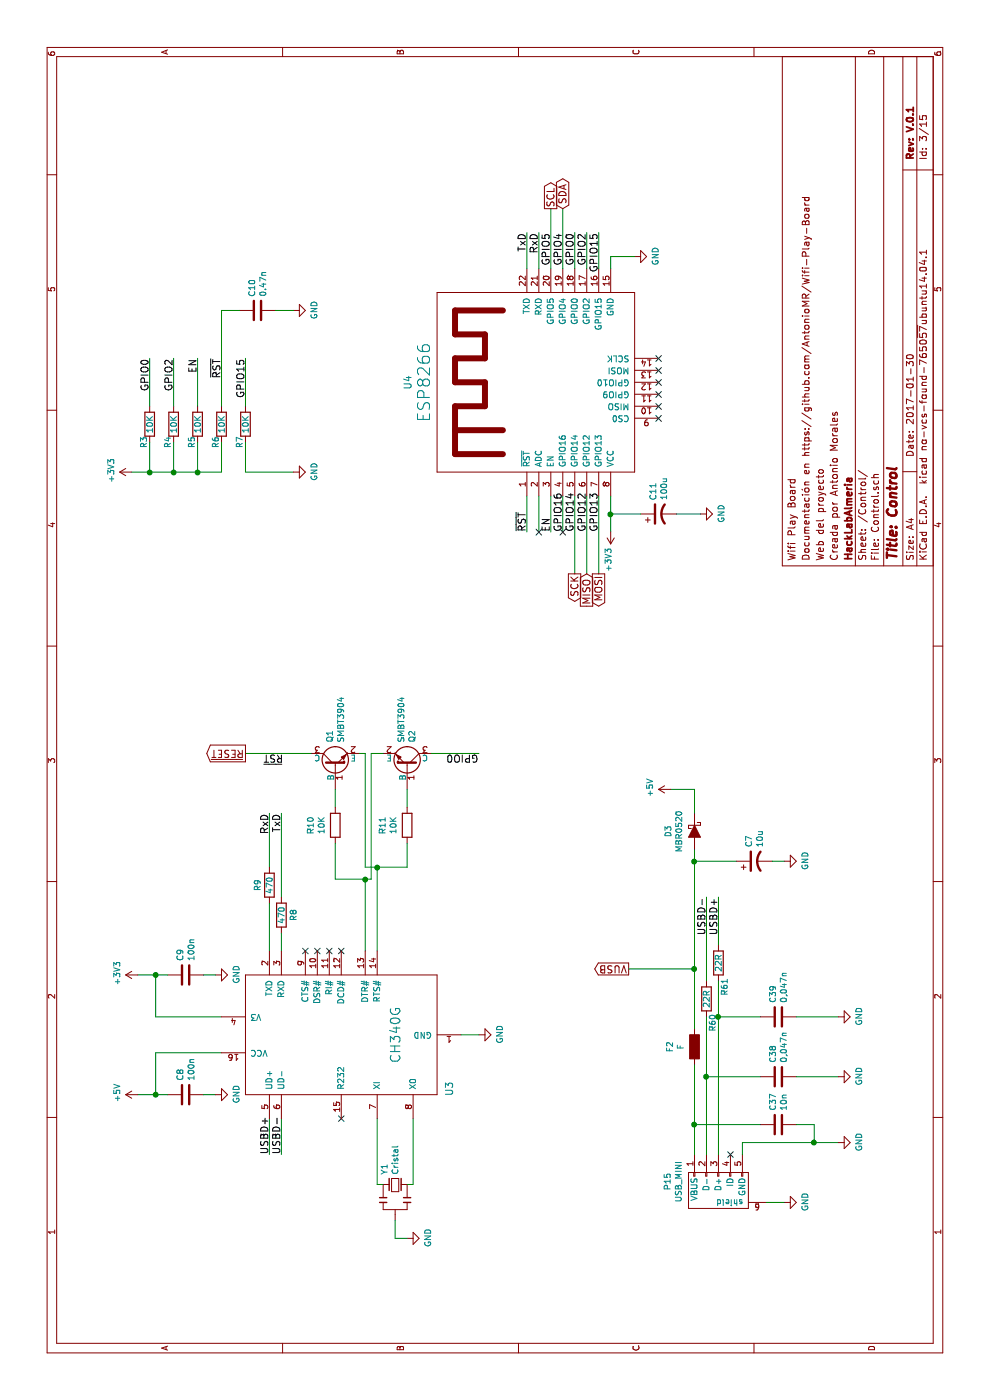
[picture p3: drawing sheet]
EESchema Schematic File Version 2
LIBS:power
LIBS:device
LIBS:transistors
LIBS:conn
LIBS:linear
LIBS:regul
LIBS:74xx
LIBS:cmos4000
LIBS:adc-dac
LIBS:memory
LIBS:xilinx
LIBS:microcontrollers
LIBS:dsp
LIBS:microchip
LIBS:analog_switches
LIBS:motorola
LIBS:texas
LIBS:intel
LIBS:audio
LIBS:interface
LIBS:digital-audio
LIBS:philips
LIBS:display
LIBS:cypress
LIBS:siliconi
LIBS:opto
LIBS:atmel
LIBS:contrib
LIBS:valves
LIBS:Interfaces
LIBS:Microcontroladores
LIBS:connector
LIBS:Pasivos
LIBS:matriz_led
LIBS:Sensores
LIBS:Reles
LIBS:Reguladores
LIBS:Transistores
LIBS:Wifi_PB-cache
EELAYER 26 0
EELAYER END
$Descr A4 11693 8268
encoding utf-8
Sheet 3 15
Title "Control"
Date "2017-01-30"
Rev "V.0.1"
Comp "HackLabAlmeria"
Comment1 "Creada por Antonio Morales"
Comment2 "Web del proyecto "
Comment3 "Documentación en https://github.com/AntonioMR/Wifi-Play-Board"
Comment4 "Wifi Play Board"
$EndDescr
$Comp
L ESP8266 U4
U 1 1
P 7750 5300
F 0 "U4" H 8500 7197 60  0000 C CNN
F 1 "ESP8266" H 8500 7061 100 0000 C CNN
F 2 "esp:ESP-12E" H 7750 5300 60  0001 C CNN
F 3 "" H 7750 5300 60  0001 C CNN
	1    7750 5300
	1    0    0    -1  
$EndComp
$Comp
L CP1 C7
U 1 1
P 4500 6300
F 0 "C7" H 4615 6346 50  0000 L CNN
F 1 "10u" H 4615 6255 50  0000 L CNN
F 2 "Capacitors_SMD:C_1206" H 4500 6300 50  0001 C CNN
F 3 "" H 4500 6300 50  0000 C CNN
F 4 "SAMSUNG" H 7000 1050 60  0001 C CNN "Fabricante"
F 5 "CL31B103KBCNNNC" H 7000 1050 60  0001 C CNN "Ref"
F 6 "~" H 7000 1050 60  0001 C CNN "Potencia"
F 7 "~" H 7000 1050 60  0001 C CNN "Tolerancia"
F 8 "TME" H 7000 1050 60  0001 C CNN "Provedor"
F 9 "CL31B103KBCNNNC" H 7000 1050 60  0001 C CNN "Ref_Proveedor"
	1    4500 6300
	1    0    0    -1  
$EndComp
$Comp
L C C8
U 1 1
P 2550 1550
F 0 "C8" H 2665 1596 50  0000 L CNN
F 1 "100n" H 2665 1505 50  0000 L CNN
F 2 "Capacitors_SMD:C_0805" H 2588 1400 50  0001 C CNN
F 3 "" H 2550 1550 50  0000 C CNN
F 4 "SAMSUNG" H 7000 1050 60  0001 C CNN "Fabricante"
F 5 "CL21B104KBCNNNC" H 7000 1050 60  0001 C CNN "Ref"
F 6 "~" H 7000 1050 60  0001 C CNN "Potencia"
F 7 "~" H 7000 1050 60  0001 C CNN "Tolerancia"
F 8 "TME" H 7000 1050 60  0001 C CNN "Provedor"
F 9 "CL21B104KBCNNNC" H 7000 1050 60  0001 C CNN "Ref_Proveedor"
	1    2550 1550
	1    0    0    -1  
$EndComp
$Comp
L C C9
U 1 1
P 3550 1550
F 0 "C9" H 3665 1596 50  0000 L CNN
F 1 "100n" H 3665 1505 50  0000 L CNN
F 2 "Capacitors_SMD:C_0805" H 3588 1400 50  0001 C CNN
F 3 "" H 3550 1550 50  0000 C CNN
F 4 "SAMSUNG" H 7000 1050 60  0001 C CNN "Fabricante"
F 5 "CL21B104KBCNNNC" H 7000 1050 60  0001 C CNN "Ref"
F 6 "~" H 7000 1050 60  0001 C CNN "Potencia"
F 7 "~" H 7000 1050 60  0001 C CNN "Tolerancia"
F 8 "TME" H 7000 1050 60  0001 C CNN "Provedor"
F 9 "CL21B104KBCNNNC" H 7000 1050 60  0001 C CNN "Ref_Proveedor"
	1    3550 1550
	1    0    0    -1  
$EndComp
Wire Wire Line
	4500 5800 4500 6150
Wire Wire Line
	2550 1300 2900 1300
Wire Wire Line
	2900 1300 2900 1850
Wire Wire Line
	2550 1150 2550 1400
Wire Wire Line
	3550 1150 3550 1400
Wire Wire Line
	3550 1300 3200 1300
Wire Wire Line
	3200 1300 3200 1850
Wire Wire Line
	4450 2250 4900 2250
Text Label 4900 2250 2    60   ~ 0
RxD
Wire Wire Line
	4200 2350 4900 2350
Text Label 4900 2350 2    60   ~ 0
TxD
Wire Wire Line
	2350 2250 2050 2250
Text Label 2050 2250 0    60   ~ 0
USBD+
Wire Wire Line
	2350 2350 2050 2350
Text Label 2050 2350 0    60   ~ 0
USBD-
$Comp
L GND #PWR023
U 1 1
P 1350 3400
F 0 "#PWR023" H 1350 3150 50  0001 C CNN
F 1 "GND" H 1355 3227 50  0000 C CNN
F 2 "" H 1350 3400 50  0000 C CNN
F 3 "" H 1350 3400 50  0000 C CNN
	1    1350 3400
	1    0    0    -1  
$EndComp
Wire Wire Line
	9750 4400 9450 4400
Wire Wire Line
	9750 4500 9450 4500
Wire Wire Line
	9950 4600 9450 4600
Wire Wire Line
	9450 4700 9950 4700
Wire Wire Line
	9750 4800 9450 4800
Wire Wire Line
	9750 4900 9450 4900
Wire Wire Line
	9750 5000 9450 5000
Wire Wire Line
	6900 5000 7550 5000
Wire Wire Line
	6900 4900 7550 4900
Wire Wire Line
	6900 4800 7550 4800
Wire Wire Line
	7250 4700 7550 4700
Wire Wire Line
	7250 4600 7550 4600
Wire Wire Line
	7250 4500 7550 4500
Wire Wire Line
	7250 4400 7550 4400
$Comp
L CP1 C11
U 1 1
P 7400 5500
F 0 "C11" H 7515 5546 50  0000 L CNN
F 1 "100u" H 7515 5455 50  0000 L CNN
F 2 "Capacitors_SMD:C_1210" H 7400 5500 50  0001 C CNN
F 3 "" H 7400 5500 50  0000 C CNN
F 4 "SAMSUNG" H 4350 1650 60  0001 C CNN "Fabricante"
F 5 "CL31A107MQHNNNE" H 4350 1650 60  0001 C CNN "Ref"
F 6 "~" H 4350 1650 60  0001 C CNN "Potencia"
F 7 "~" H 4350 1650 60  0001 C CNN "Tolerancia"
F 8 "TME" H 4350 1650 60  0001 C CNN "Provedor"
F 9 "CL31A107MQHNNNE" H 4350 1650 60  0001 C CNN "Ref_Proveedor"
	1    7400 5500
	1    0    0    -1  
$EndComp
$Comp
L GND #PWR024
U 1 1
P 9550 5300
F 0 "#PWR024" H 9550 5050 50  0001 C CNN
F 1 "GND" H 9555 5127 50  0000 C CNN
F 2 "" H 9550 5300 50  0000 C CNN
F 3 "" H 9550 5300 50  0000 C CNN
	1    9550 5300
	1    0    0    -1  
$EndComp
Wire Wire Line
	9550 5300 9550 5100
Wire Wire Line
	9550 5100 9450 5100
$Comp
L GND #PWR025
U 1 1
P 7400 5850
F 0 "#PWR025" H 7400 5600 50  0001 C CNN
F 1 "GND" H 7405 5677 50  0000 C CNN
F 2 "" H 7400 5850 50  0000 C CNN
F 3 "" H 7400 5850 50  0000 C CNN
	1    7400 5850
	1    0    0    -1  
$EndComp
Wire Wire Line
	7400 5850 7400 5650
Wire Wire Line
	7400 5350 7400 5100
Wire Wire Line
	7250 5100 7550 5100
$Comp
L +3V3 #PWR026
U 1 1
P 7250 5100
F 0 "#PWR026" H 7250 4950 50  0001 C CNN
F 1 "+3V3" V 7265 5228 50  0000 L CNN
F 2 "" H 7250 5100 50  0000 C CNN
F 3 "" H 7250 5100 50  0000 C CNN
	1    7250 5100
	0    -1   -1   0   
$EndComp
Connection ~ 7400 5100
$Comp
L +5V #PWR027
U 1 1
P 2550 1150
F 0 "#PWR027" H 2550 1000 50  0001 C CNN
F 1 "+5V" H 2565 1323 50  0000 C CNN
F 2 "" H 2550 1150 50  0000 C CNN
F 3 "" H 2550 1150 50  0000 C CNN
	1    2550 1150
	1    0    0    -1  
$EndComp
$Comp
L GND #PWR028
U 1 1
P 4500 6550
F 0 "#PWR028" H 4500 6300 50  0001 C CNN
F 1 "GND" H 4505 6377 50  0000 C CNN
F 2 "" H 4500 6550 50  0000 C CNN
F 3 "" H 4500 6550 50  0000 C CNN
	1    4500 6550
	1    0    0    -1  
$EndComp
Wire Wire Line
	4500 6550 4500 6450
Wire Wire Line
	2550 1700 2550 1800
$Comp
L GND #PWR029
U 1 1
P 2550 1800
F 0 "#PWR029" H 2550 1550 50  0001 C CNN
F 1 "GND" H 2555 1627 50  0000 C CNN
F 2 "" H 2550 1800 50  0000 C CNN
F 3 "" H 2550 1800 50  0000 C CNN
	1    2550 1800
	1    0    0    -1  
$EndComp
$Comp
L GND #PWR030
U 1 1
P 3050 4000
F 0 "#PWR030" H 3050 3750 50  0001 C CNN
F 1 "GND" H 3055 3827 50  0000 C CNN
F 2 "" H 3050 4000 50  0000 C CNN
F 3 "" H 3050 4000 50  0000 C CNN
	1    3050 4000
	1    0    0    -1  
$EndComp
Wire Wire Line
	3050 4000 3050 3850
$Comp
L +3V3 #PWR031
U 1 1
P 7750 1100
F 0 "#PWR031" H 7750 950 50  0001 C CNN
F 1 "+3V3" H 7765 1273 50  0000 C CNN
F 2 "" H 7750 1100 50  0000 C CNN
F 3 "" H 7750 1100 50  0000 C CNN
	1    7750 1100
	1    0    0    -1  
$EndComp
$Comp
L R R3
U 1 1
P 8150 1250
F 0 "R3" V 8100 1100 50  0000 C CNN
F 1 "10K" V 8150 1250 50  0000 C CNN
F 2 "Resistencias:R_0805" V 8080 1250 50  0001 C CNN
F 3 "" H 8150 1250 50  0000 C CNN
F 4 "VISHAY" H 4350 1650 60  0001 C CNN "Fabricante"
F 5 "CRCW080510K0FKEA" H 4350 1650 60  0001 C CNN "Ref"
F 6 "1/8W" H 4350 1650 60  0001 C CNN "Potencia"
F 7 "1%" H 4350 1650 60  0001 C CNN "Tolerancia"
F 8 "TME" H 4350 1650 60  0001 C CNN "Provedor"
F 9 "CRCW080510K0FKEA" H 4350 1650 60  0001 C CNN "Ref_Proveedor"
	1    8150 1250
	0    1    1    0   
$EndComp
$Comp
L R R4
U 1 1
P 8150 1450
F 0 "R4" V 8100 1300 50  0000 C CNN
F 1 "10K" V 8150 1450 50  0000 C CNN
F 2 "Resistencias:R_0805" V 8080 1450 50  0001 C CNN
F 3 "" H 8150 1450 50  0000 C CNN
F 4 "VISHAY" H 4350 1650 60  0001 C CNN "Fabricante"
F 5 "CRCW080510K0FKEA" H 4350 1650 60  0001 C CNN "Ref"
F 6 "1/8W" H 4350 1650 60  0001 C CNN "Potencia"
F 7 "1%" H 4350 1650 60  0001 C CNN "Tolerancia"
F 8 "TME" H 4350 1650 60  0001 C CNN "Provedor"
F 9 "CRCW080510K0FKEA" H 4350 1650 60  0001 C CNN "Ref_Proveedor"
	1    8150 1450
	0    1    1    0   
$EndComp
$Comp
L R R5
U 1 1
P 8150 1650
F 0 "R5" V 8100 1500 50  0000 C CNN
F 1 "10K" V 8150 1650 50  0000 C CNN
F 2 "Resistencias:R_0805" V 8080 1650 50  0001 C CNN
F 3 "" H 8150 1650 50  0000 C CNN
F 4 "VISHAY" H 4350 1650 60  0001 C CNN "Fabricante"
F 5 "CRCW080510K0FKEA" H 4350 1650 60  0001 C CNN "Ref"
F 6 "1/8W" H 4350 1650 60  0001 C CNN "Potencia"
F 7 "1%" H 4350 1650 60  0001 C CNN "Tolerancia"
F 8 "TME" H 4350 1650 60  0001 C CNN "Provedor"
F 9 "CRCW080510K0FKEA" H 4350 1650 60  0001 C CNN "Ref_Proveedor"
	1    8150 1650
	0    1    1    0   
$EndComp
$Comp
L R R6
U 1 1
P 8150 1850
F 0 "R6" V 8100 1700 50  0000 C CNN
F 1 "10K" V 8150 1850 50  0000 C CNN
F 2 "Resistencias:R_0805" V 8080 1850 50  0001 C CNN
F 3 "" H 8150 1850 50  0000 C CNN
F 4 "VISHAY" H 4350 1650 60  0001 C CNN "Fabricante"
F 5 "CRCW080510K0FKEA" H 4350 1650 60  0001 C CNN "Ref"
F 6 "1/8W" H 4350 1650 60  0001 C CNN "Potencia"
F 7 "1%" H 4350 1650 60  0001 C CNN "Tolerancia"
F 8 "TME" H 4350 1650 60  0001 C CNN "Provedor"
F 9 "CRCW080510K0FKEA" H 4350 1650 60  0001 C CNN "Ref_Proveedor"
	1    8150 1850
	0    1    1    0   
$EndComp
$Comp
L R R7
U 1 1
P 8150 2050
F 0 "R7" V 8100 1900 50  0000 C CNN
F 1 "10K" V 8150 2050 50  0000 C CNN
F 2 "Resistencias:R_0805" V 8080 2050 50  0001 C CNN
F 3 "" H 8150 2050 50  0000 C CNN
F 4 "VISHAY" H 4350 1650 60  0001 C CNN "Fabricante"
F 5 "CRCW080510K0FKEA" H 4350 1650 60  0001 C CNN "Ref"
F 6 "1/8W" H 4350 1650 60  0001 C CNN "Potencia"
F 7 "1%" H 4350 1650 60  0001 C CNN "Tolerancia"
F 8 "TME" H 4350 1650 60  0001 C CNN "Provedor"
F 9 "CRCW080510K0FKEA" H 4350 1650 60  0001 C CNN "Ref_Proveedor"
	1    8150 2050
	0    1    1    0   
$EndComp
Wire Wire Line
	7750 1850 8000 1850
Wire Wire Line
	7750 1100 7750 1850
Wire Wire Line
	7750 1250 8000 1250
Connection ~ 7750 1250
Wire Wire Line
	8000 1450 7750 1450
Connection ~ 7750 1450
Wire Wire Line
	7750 1650 8000 1650
Connection ~ 7750 1650
Wire Wire Line
	8700 1250 8300 1250
Wire Wire Line
	8300 1450 8700 1450
Wire Wire Line
	8300 1650 8700 1650
Wire Wire Line
	8300 1850 9100 1850
Wire Wire Line
	8300 2050 8700 2050
Wire Wire Line
	8000 2050 7750 2050
Wire Wire Line
	7750 2050 7750 2450
$Comp
L GND #PWR032
U 1 1
P 7750 2450
F 0 "#PWR032" H 7750 2200 50  0001 C CNN
F 1 "GND" H 7755 2277 50  0000 C CNN
F 2 "" H 7750 2450 50  0000 C CNN
F 3 "" H 7750 2450 50  0000 C CNN
	1    7750 2450
	1    0    0    -1  
$EndComp
Text Label 8700 1250 2    60   ~ 0
GPIO0
$Comp
L BC849 Q1
U 1 1
P 5300 2800
F 0 "Q1" H 5491 2846 50  0000 L CNN
F 1 "SMBT3904" H 5491 2755 50  0000 L CNN
F 2 "TO_SOT_Packages_SMD:SOT-23" H 5491 2709 50  0001 L CIN
F 3 "http://www.tme.eu/es/Document/8d2056bc00a948a3e5aafff5d125a908/SMBT3904E6327.pdf" H 5491 2709 50  0001 L CNN
F 4 "INFINEON TECHNOLOGIES" H 5300 2800 60  0001 C CNN "Fabricante"
F 5 "SMBT3904E6327" H 5300 2800 60  0001 C CNN "Ref"
F 6 "~" H 5300 2800 60  0001 C CNN "Potencia"
F 7 "~" H 5300 2800 60  0001 C CNN "Tolerancia"
F 8 "tme" H 5300 2800 60  0001 C CNN "Provedor"
F 9 "SMBT3904E6327" H 5300 2800 60  0001 C CNN "Ref_Proveedor"
	1    5300 2800
	1    0    0    -1  
$EndComp
$Comp
L BC849 Q2
U 1 1
P 5300 3400
F 0 "Q2" H 5491 3446 50  0000 L CNN
F 1 "SMBT3904" H 5491 3355 50  0000 L CNN
F 2 "TO_SOT_Packages_SMD:SOT-23" H 5491 3309 50  0001 L CIN
F 3 "http://www.tme.eu/es/Document/8d2056bc00a948a3e5aafff5d125a908/SMBT3904E6327.pdf" H 5491 3309 50  0001 L CNN
F 4 "INFINEON TECHNOLOGIES" H 5300 3400 60  0001 C CNN "Fabricante"
F 5 "SMBT3904E6327" H 5300 3400 60  0001 C CNN "Ref"
F 6 "~" H 5300 3400 60  0001 C CNN "Potencia"
F 7 "~" H 5300 3400 60  0001 C CNN "Tolerancia"
F 8 "tme" H 5300 3400 60  0001 C CNN "Provedor"
F 9 "SMBT3904E6327" H 5300 3400 60  0001 C CNN "Ref_Proveedor"
	1    5300 3400
	1    0    0    1   
$EndComp
Wire Wire Line
	5400 3100 5400 3200
Wire Wire Line
	4350 3100 5400 3100
Wire Wire Line
	4950 2800 5100 2800
Wire Wire Line
	5400 3050 5400 3000
Wire Wire Line
	4450 3050 5400 3050
Wire Wire Line
	4950 3400 5100 3400
$Comp
L R R10
U 1 1
P 4800 2800
F 0 "R10" V 4593 2800 50  0000 C CNN
F 1 "10K" V 4684 2800 50  0000 C CNN
F 2 "Resistencias:R_0805" V 4730 2800 50  0001 C CNN
F 3 "" H 4800 2800 50  0000 C CNN
F 4 "VISHAY" H 4350 1650 60  0001 C CNN "Fabricante"
F 5 "CRCW080510K0FKEA" H 4350 1650 60  0001 C CNN "Ref"
F 6 "1/8W" H 4350 1650 60  0001 C CNN "Potencia"
F 7 "1%" H 4350 1650 60  0001 C CNN "Tolerancia"
F 8 "TME" H 4350 1650 60  0001 C CNN "Provedor"
F 9 "CRCW080510K0FKEA" H 4350 1650 60  0001 C CNN "Ref_Proveedor"
	1    4800 2800
	0    1    1    0   
$EndComp
$Comp
L R R11
U 1 1
P 4800 3400
F 0 "R11" V 4593 3400 50  0000 C CNN
F 1 "10K" V 4684 3400 50  0000 C CNN
F 2 "Resistencias:R_0805" V 4730 3400 50  0001 C CNN
F 3 "" H 4800 3400 50  0000 C CNN
F 4 "VISHAY" H 4350 1650 60  0001 C CNN "Fabricante"
F 5 "CRCW080510K0FKEA" H 4350 1650 60  0001 C CNN "Ref"
F 6 "1/8W" H 4350 1650 60  0001 C CNN "Potencia"
F 7 "1%" H 4350 1650 60  0001 C CNN "Tolerancia"
F 8 "TME" H 4350 1650 60  0001 C CNN "Provedor"
F 9 "CRCW080510K0FKEA" H 4350 1650 60  0001 C CNN "Ref_Proveedor"
	1    4800 3400
	0    1    1    0   
$EndComp
Wire Wire Line
	4450 3050 4450 3400
Wire Wire Line
	4450 3400 4650 3400
Wire Wire Line
	4350 2800 4350 3100
Wire Wire Line
	4350 2800 4650 2800
Wire Wire Line
	5400 2050 5400 2600
Wire Wire Line
	5400 3600 5400 4000
Wire Wire Line
	3750 3050 4350 3050
Connection ~ 4350 3050
Wire Wire Line
	3750 3150 4450 3150
Connection ~ 4450 3150
Text Label 5400 2200 3    60   ~ 0
~RST
Text Label 9750 4900 2    60   ~ 0
GPIO2
Text Label 5400 4000 1    60   ~ 0
GPIO0
NoConn ~ 3750 2550
NoConn ~ 3750 2650
NoConn ~ 3750 2750
NoConn ~ 3750 2850
NoConn ~ 2350 2850
Text Label 8700 1450 2    60   ~ 0
GPIO2
Text Label 8700 1650 2    60   ~ 0
EN
$Comp
L C C10
U 1 1
P 9100 2150
F 0 "C10" H 9215 2196 50  0000 L CNN
F 1 "0.47n" H 9215 2105 50  0000 L CNN
F 2 "Capacitors_SMD:C_0805" H 9138 2000 50  0001 C CNN
F 3 "" H 9100 2150 50  0000 C CNN
F 4 "SAMSUNG" H 9100 2150 60  0001 C CNN "Fabricante"
F 5 "CL21B471KBANNND" H 9100 2150 60  0001 C CNN "Ref"
F 6 "~" H 9100 2150 60  0001 C CNN "Potencia"
F 7 "~" H 9100 2150 60  0001 C CNN "Tolerancia"
F 8 "TME" H 9100 2150 60  0001 C CNN "Provedor"
F 9 "CL21B471KBANNND" H 9100 2150 60  0001 C CNN "Ref_Proveedor"
	1    9100 2150
	1    0    0    -1  
$EndComp
Wire Wire Line
	9100 1850 9100 2000
Text Label 8700 1850 2    60   ~ 0
~RST
Text Label 7250 4400 0    60   ~ 0
~RST
Text Label 7250 4600 0    60   ~ 0
EN
Text Label 7250 4700 0    60   ~ 0
GPIO16
Text Label 7250 4800 0    60   ~ 0
GPIO14
Text Label 7250 4900 0    60   ~ 0
GPIO12
Text Label 7250 5000 0    60   ~ 0
GPIO13
Text Label 9750 5000 2    60   ~ 0
GPIO15
Text Label 9750 4800 2    60   ~ 0
GPIO0
Text Label 9750 4700 2    60   ~ 0
GPIO4
Text Label 9750 4600 2    60   ~ 0
GPIO5
Text Label 9750 4500 2    60   ~ 0
RxD
Text Label 9750 4400 2    60   ~ 0
TxD
Text Label 8700 2050 2    60   ~ 0
GPIO15
$Comp
L R R9
U 1 1
P 4300 2250
F 0 "R9" V 4200 2250 50  0000 C CNN
F 1 "470" V 4300 2250 50  0000 C CNN
F 2 "Resistencias:R_0805" V 4230 2250 50  0001 C CNN
F 3 "" H 4300 2250 50  0000 C CNN
F 4 "YAGEO" H 3100 2450 60  0001 C CNN "Fabricante"
F 5 "RC0805FR-07470RL" H 3100 2450 60  0001 C CNN "Ref"
F 6 "~" H 3100 2450 60  0001 C CNN "Potencia"
F 7 "1%" H 3100 2450 60  0001 C CNN "Tolerancia"
F 8 "TME" H 3100 2450 60  0001 C CNN "Provedor"
F 9 "RC0805FR-07470R" H 3100 2450 60  0001 C CNN "Ref_Proveedor"
	1    4300 2250
	0    1    1    0   
$EndComp
$Comp
L R R8
U 1 1
P 4050 2350
F 0 "R8" V 4150 2350 50  0000 C CNN
F 1 "470" V 4050 2350 50  0000 C CNN
F 2 "Resistencias:R_0805" V 3980 2350 50  0001 C CNN
F 3 "" H 4050 2350 50  0000 C CNN
F 4 "YAGEO" H 3100 2450 60  0001 C CNN "Fabricante"
F 5 "RC0805FR-07470RL" H 3100 2450 60  0001 C CNN "Ref"
F 6 "~" H 3100 2450 60  0001 C CNN "Potencia"
F 7 "1%" H 3100 2450 60  0001 C CNN "Tolerancia"
F 8 "TME" H 3100 2450 60  0001 C CNN "Provedor"
F 9 "RC0805FR-07470R" H 3100 2450 60  0001 C CNN "Ref_Proveedor"
	1    4050 2350
	0    1    1    0   
$EndComp
Wire Wire Line
	3750 2350 3900 2350
Wire Wire Line
	4150 2250 3750 2250
$Comp
L GND #PWR033
U 1 1
P 3550 1800
F 0 "#PWR033" H 3550 1550 50  0001 C CNN
F 1 "GND" H 3555 1627 50  0000 C CNN
F 2 "" H 3550 1800 50  0000 C CNN
F 3 "" H 3550 1800 50  0000 C CNN
	1    3550 1800
	1    0    0    -1  
$EndComp
Wire Wire Line
	3550 1800 3550 1700
Text GLabel 9950 4600 2    60   Output ~ 0
SCL
Text GLabel 9950 4700 2    60   BiDi ~ 0
SDA
Text GLabel 6900 4800 0    60   Output ~ 0
SCK
Text GLabel 6900 4900 0    60   Input ~ 0
MISO
Text GLabel 6900 5000 0    60   Output ~ 0
MOSI
$Comp
L GND #PWR034
U 1 1
P 9100 2450
F 0 "#PWR034" H 9100 2200 50  0001 C CNN
F 1 "GND" H 9105 2277 50  0000 C CNN
F 2 "" H 9100 2450 50  0000 C CNN
F 3 "" H 9100 2450 50  0000 C CNN
	1    9100 2450
	1    0    0    -1  
$EndComp
Wire Wire Line
	9100 2450 9100 2300
$Comp
L USB_MINI P15
U 1 1
P 1750 6000
F 0 "P15" V 1325 5924 50  0000 C CNN
F 1 "USB_MINI" V 1416 5924 50  0000 C CNN
F 2 "Conectores:usb_mini_molex_675031020" V 1700 5900 50  0001 C CNN
F 3 "" V 1700 5900 50  0000 C CNN
F 4 "MOLEX" H 3100 2450 60  0001 C CNN "Fabricante"
F 5 "675031020" H 3100 2450 60  0001 C CNN "Ref"
F 6 "~" H 3100 2450 60  0001 C CNN "Potencia"
F 7 "1%" H 3100 2450 60  0001 C CNN "Tolerancia"
F 8 "TME" H 3100 2450 60  0001 C CNN "Provedor"
F 9 "MX-67503-1020" H 3100 2450 60  0001 C CNN "Ref_Proveedor"
	1    1750 6000
	0    -1   1    0   
$EndComp
$Comp
L C C38
U 1 1
P 2700 6500
F 0 "C38" H 2815 6546 50  0000 L CNN
F 1 "0,047n" H 2815 6455 50  0000 L CNN
F 2 "Capacitors_SMD:C_0805" H 2738 6350 50  0001 C CNN
F 3 "" H 2700 6500 50  0000 C CNN
F 4 "SAMSUNG" H 9100 2150 60  0001 C CNN "Fabricante"
F 5 "CL21C470JBANNNC" H 9100 2150 60  0001 C CNN "Ref"
F 6 "~" H 9100 2150 60  0001 C CNN "Potencia"
F 7 "~" H 9100 2150 60  0001 C CNN "Tolerancia"
F 8 "TME" H 9100 2150 60  0001 C CNN "Provedor"
F 9 "CL21C470JBANNNC" H 9100 2150 60  0001 C CNN "Ref_Proveedor"
	1    2700 6500
	1    0    0    -1  
$EndComp
$Comp
L C C37
U 1 1
P 2300 6500
F 0 "C37" H 2415 6546 50  0000 L CNN
F 1 "10n" H 2415 6455 50  0000 L CNN
F 2 "Capacitors_SMD:C_0805" H 2338 6350 50  0001 C CNN
F 3 "" H 2300 6500 50  0000 C CNN
F 4 "SAMSUNG" H 7750 2850 60  0001 C CNN "Fabricante"
F 5 "CL21B103JBANNNC" H 7750 2850 60  0001 C CNN "Ref"
F 6 "~" H 7750 2850 60  0001 C CNN "Potencia"
F 7 "~" H 7750 2850 60  0001 C CNN "Tolerancia"
F 8 "tme" H 7750 2850 60  0001 C CNN "Provedor"
F 9 "CL21B103JBANNNC" H 7750 2850 60  0001 C CNN "Ref_Proveedor"
	1    2300 6500
	1    0    0    -1  
$EndComp
$Comp
L C C39
U 1 1
P 3200 6500
F 0 "C39" H 3315 6546 50  0000 L CNN
F 1 "0,047n" H 3315 6455 50  0000 L CNN
F 2 "Capacitors_SMD:C_0805" H 3238 6350 50  0001 C CNN
F 3 "" H 3200 6500 50  0000 C CNN
F 4 "SAMSUNG" H 9100 2150 60  0001 C CNN "Fabricante"
F 5 "CL21C470JBANNNC" H 9100 2150 60  0001 C CNN "Ref"
F 6 "~" H 9100 2150 60  0001 C CNN "Potencia"
F 7 "~" H 9100 2150 60  0001 C CNN "Tolerancia"
F 8 "TME" H 9100 2150 60  0001 C CNN "Provedor"
F 9 "CL21C470JBANNNC" H 9100 2150 60  0001 C CNN "Ref_Proveedor"
	1    3200 6500
	1    0    0    -1  
$EndComp
$Comp
L F F2
U 1 1
P 2950 5800
F 0 "F2" V 2743 5800 50  0000 C CNN
F 1 "F" V 2834 5800 50  0000 C CNN
F 2 "Resistencias:R_1812" V 2880 5800 50  0001 C CNN
F 3 "" H 2950 5800 50  0000 C CNN
F 4 "ece" H 8950 2350 60  0001 C CNN "Fabricante"
F 5 "SD050-16" H 8950 2350 60  0001 C CNN "Ref"
F 6 "~" H 8950 2350 60  0001 C CNN "Potencia"
F 7 "~" H 8950 2350 60  0001 C CNN "Tolerancia"
F 8 "tme" H 8950 2350 60  0001 C CNN "Provedor"
F 9 "SD050-16" H 8950 2350 60  0001 C CNN "Ref_Proveedor"
	1    2950 5800
	0    1    1    0   
$EndComp
$Comp
L R R60
U 1 1
P 3350 5900
F 0 "R60" V 3400 5700 50  0000 C CNN
F 1 "22R" V 3350 5900 50  0000 C CNN
F 2 "Resistencias:R_0805" V 3280 5900 50  0001 C CNN
F 3 "" H 3350 5900 50  0000 C CNN
F 4 "VISHAY" H 9100 2450 60  0001 C CNN "Fabricante"
F 5 "CRCW080522R0FKEA" H 9100 2450 60  0001 C CNN "Ref"
F 6 "~" H 9100 2450 60  0001 C CNN "Potencia"
F 7 "~" H 9100 2450 60  0001 C CNN "Tolerancia"
F 8 "tme" H 9100 2450 60  0001 C CNN "Provedor"
F 9 "CRCW080522R0FKEA" H 9100 2450 60  0001 C CNN "Ref_Proveedor"
	1    3350 5900
	0    1    1    0   
$EndComp
$Comp
L R R61
U 1 1
P 3650 6000
F 0 "R61" V 3700 5800 50  0000 C CNN
F 1 "22R" V 3650 6000 50  0000 C CNN
F 2 "Resistencias:R_0805" V 3580 6000 50  0001 C CNN
F 3 "" H 3650 6000 50  0000 C CNN
F 4 "VISHAY" H 9100 2450 60  0001 C CNN "Fabricante"
F 5 "CRCW080522R0FKEA" H 9100 2450 60  0001 C CNN "Ref"
F 6 "~" H 9100 2450 60  0001 C CNN "Potencia"
F 7 "~" H 9100 2450 60  0001 C CNN "Tolerancia"
F 8 "tme" H 9100 2450 60  0001 C CNN "Provedor"
F 9 "CRCW080522R0FKEA" H 9100 2450 60  0001 C CNN "Ref_Proveedor"
	1    3650 6000
	0    1    1    0   
$EndComp
Wire Wire Line
	2300 6350 2300 5800
Wire Wire Line
	2050 5800 2800 5800
Connection ~ 2300 5800
Wire Wire Line
	2050 5900 3200 5900
Wire Wire Line
	2050 6000 3500 6000
Wire Wire Line
	3100 5800 4600 5800
Wire Wire Line
	4200 5900 3500 5900
Wire Wire Line
	4200 6000 3800 6000
Text Label 4200 5900 2    60   ~ 0
USBD-
Text Label 4200 6000 2    60   ~ 0
USBD+
Wire Wire Line
	3200 6350 3200 6000
Connection ~ 3200 6000
Wire Wire Line
	2700 6350 2700 5900
Connection ~ 2700 5900
Wire Wire Line
	2050 6200 2150 6200
Wire Wire Line
	2150 6200 2150 7000
Wire Wire Line
	2150 6800 2300 6800
Wire Wire Line
	2300 6800 2300 6650
Connection ~ 2150 6800
Wire Wire Line
	2700 7000 2700 6650
Wire Wire Line
	3200 7000 3200 6650
$Comp
L GND #PWR035
U 1 1
P 2150 7000
F 0 "#PWR035" H 2150 6750 50  0001 C CNN
F 1 "GND" H 2155 6827 50  0000 C CNN
F 2 "" H 2150 7000 50  0000 C CNN
F 3 "" H 2150 7000 50  0000 C CNN
	1    2150 7000
	1    0    0    -1  
$EndComp
$Comp
L GND #PWR036
U 1 1
P 2700 7000
F 0 "#PWR036" H 2700 6750 50  0001 C CNN
F 1 "GND" H 2705 6827 50  0000 C CNN
F 2 "" H 2700 7000 50  0000 C CNN
F 3 "" H 2700 7000 50  0000 C CNN
	1    2700 7000
	1    0    0    -1  
$EndComp
$Comp
L GND #PWR037
U 1 1
P 3200 7000
F 0 "#PWR037" H 3200 6750 50  0001 C CNN
F 1 "GND" H 3205 6827 50  0000 C CNN
F 2 "" H 3200 7000 50  0000 C CNN
F 3 "" H 3200 7000 50  0000 C CNN
	1    3200 7000
	1    0    0    -1  
$EndComp
$Comp
L D_Schottky_ALT D3
U 1 1
P 4750 5800
F 0 "D3" H 4750 5584 50  0000 C CNN
F 1 "MBR0520" H 4750 5675 50  0000 C CNN
F 2 "Diodos:SOD-123" H 4750 5800 50  0001 C CNN
F 3 "" H 4750 5800 50  0000 C CNN
F 4 "FAIRCHILD SEMICONDUCTOR" H 2200 2000 60  0001 C CNN "Fabricante"
F 5 "MBR0520L" H 2200 2000 60  0001 C CNN "Ref"
F 6 "~" H 2200 2000 60  0001 C CNN "Potencia"
F 7 "~" H 2200 2000 60  0001 C CNN "Tolerancia"
F 8 "tme" H 2200 2000 60  0001 C CNN "Provedor"
F 9 "MBR0520L" H 2200 2000 60  0001 C CNN "Ref_Proveedor"
	1    4750 5800
	-1   0    0    1   
$EndComp
Wire Wire Line
	4900 5800 5100 5800
Wire Wire Line
	5100 5800 5100 5600
$Comp
L +5V #PWR038
U 1 1
P 5100 5600
F 0 "#PWR038" H 5100 5450 50  0001 C CNN
F 1 "+5V" H 5115 5773 50  0000 C CNN
F 2 "" H 5100 5600 50  0000 C CNN
F 3 "" H 5100 5600 50  0000 C CNN
	1    5100 5600
	1    0    0    -1  
$EndComp
Text GLabel 3600 5250 1    60   Output ~ 0
VUSB
Wire Wire Line
	3600 5250 3600 5800
Connection ~ 3600 5800
$Comp
L CH340G U3
U 1 1
P 2550 3650
F 0 "U3" H 2600 3550 60  0000 C CNN
F 1 "CH340G" H 3050 4000 80  0000 C CNN
F 2 "Housings_SOIC:SOIC-16_3.9x9.9mm_Pitch1.27mm" H -350 750 60  0001 C CNN
F 3 "" H -350 750 60  0001 C CNN
F 4 "~" H 2200 2000 60  0001 C CNN "Fabricante"
F 5 "CH340G" H 2200 2000 60  0001 C CNN "Ref"
F 6 "~" H 2200 2000 60  0001 C CNN "Potencia"
F 7 "~" H 2200 2000 60  0001 C CNN "Tolerancia"
F 8 "aliexpres" H 2200 2000 60  0001 C CNN "Provedor"
F 9 "~" H 2200 2000 60  0001 C CNN "Ref_Proveedor"
	1    2550 3650
	1    0    0    -1  
$EndComp
NoConn ~ 8200 5500
NoConn ~ 8300 5500
NoConn ~ 8400 5500
NoConn ~ 8500 5500
NoConn ~ 8600 5500
NoConn ~ 8700 5500
NoConn ~ 7250 4700
NoConn ~ 7250 4500
NoConn ~ 2050 6100
Connection ~ 4500 5800
Connection ~ 2550 1300
$Comp
L +3V3 #PWR039
U 1 1
P 3550 1150
F 0 "#PWR039" H 350 -100 50  0001 C CNN
F 1 "+3V3" H 3565 1323 50  0000 C CNN
F 2 "" H 350 50  50  0001 C CNN
F 3 "" H 350 50  50  0001 C CNN
	1    3550 1150
	1    0    0    -1  
$EndComp
Connection ~ 3550 1300
$Comp
L Cristal Y1
U 1 1
P 1800 3300
F 0 "Y1" V 1709 3381 50  0000 L CNN
F 1 "Cristal" V 1800 3381 50  0000 L CNN
F 2 "Cristal:Murata_CSTCE_V_A" V 1891 3381 50  0001 L CNN
F 3 "" H 1680 -640 50  0000 C CNN
F 4 "murata" H 1800 3300 60  0001 C CNN "Fabricante"
F 5 "CSTCE12M0G55" H 1800 3300 60  0001 C CNN "Ref"
F 6 "~" H 1800 3300 60  0001 C CNN "Potencia"
F 7 "~" H 1800 3300 60  0001 C CNN "Tolerancia"
F 8 "rs" H 1800 3300 60  0001 C CNN "Provedor"
F 9 "526-6148" H 1800 3300 60  0001 C CNN "Ref_Proveedor"
	1    1800 3300
	0    1    1    0   
$EndComp
Wire Wire Line
	1800 3200 1800 3150
Wire Wire Line
	1800 3400 1800 3450
Wire Wire Line
	1800 3450 2350 3450
Wire Wire Line
	1800 3150 2350 3150
Wire Wire Line
	1350 3400 1350 3300
Wire Wire Line
	1350 3300 1500 3300
$Comp
L GND #PWR040
U 1 1
P 1650 6550
F 0 "#PWR040" H 1650 6300 50  0001 C CNN
F 1 "GND" H 1655 6377 50  0000 C CNN
F 2 "" H 1650 6550 50  0000 C CNN
F 3 "" H 1650 6550 50  0000 C CNN
	1    1650 6550
	1    0    0    -1  
$EndComp
Wire Wire Line
	1650 6550 1650 6400
Text GLabel 5400 2050 1    60   Output ~ 0
~RESET
$EndSCHEMATC
